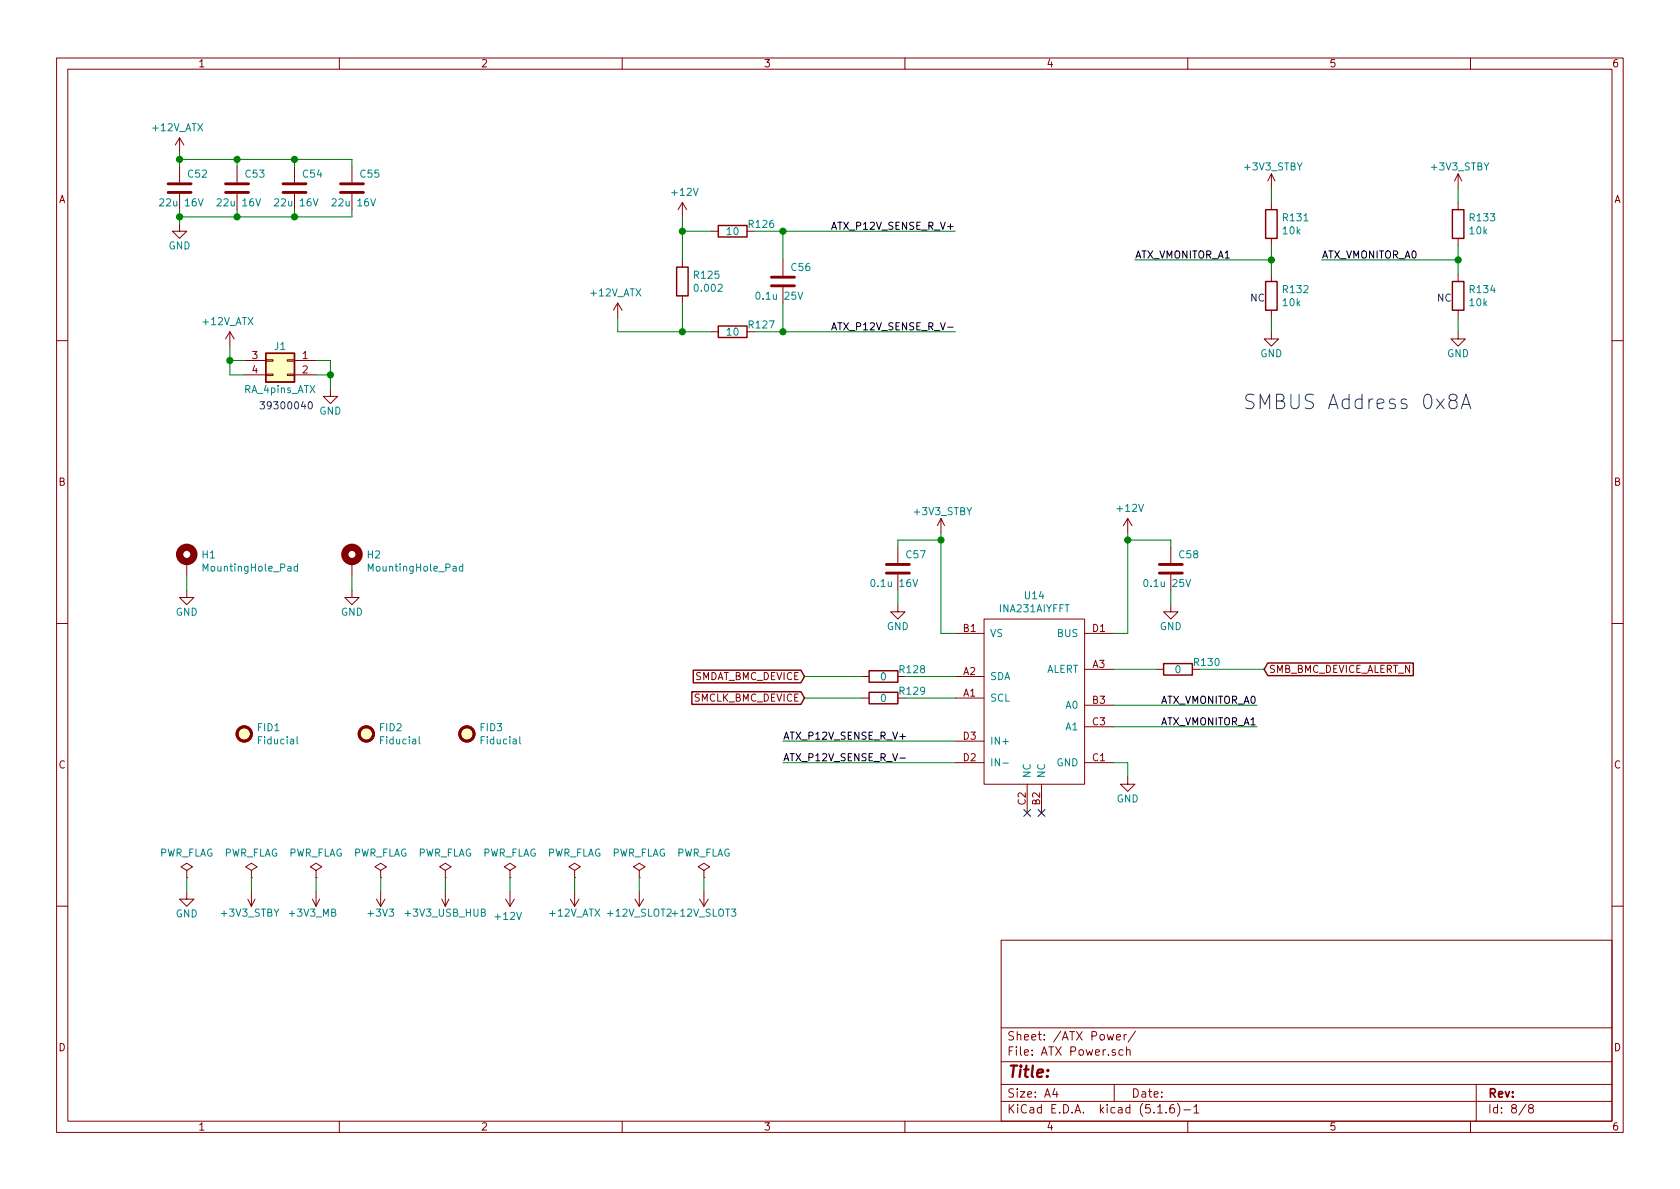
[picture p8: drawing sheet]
EESchema Schematic File Version 4
EELAYER 30 0
EELAYER END
$Descr A4 11693 8268
encoding utf-8
Sheet 8 8
Title ""
Date ""
Rev ""
Comp ""
Comment1 ""
Comment2 ""
Comment3 ""
Comment4 ""
$EndDescr
Text GLabel 8800 4650 2    50   Input ~ 0
SMB_BMC_DEVICE_ALERT_N
Wire Wire Line
	8800 4650 8350 4650
Wire Wire Line
	8050 4650 7750 4650
$Comp
L Device:C C58
U 1 1
P 8150 3950
F 0 "C58" H 8200 4050 50  0000 L CNN
F 1 "0.1u 25V" H 7950 3850 50  0000 L CNN
F 2 "Capacitors_SMD:C_0603" H 8188 3800 50  0001 C CNN
F 3 "~" H 8150 3950 50  0001 C CNN
	1    8150 3950
	1    0    0    -1  
$EndComp
Wire Wire Line
	8150 4100 8150 4200
$Comp
L power:GND #PWR0111
U 1 1
P 8150 4200
F 0 "#PWR0111" H 8150 3950 50  0001 C CNN
F 1 "GND" H 8150 4050 50  0000 C CNN
F 2 "" H 8150 4200 50  0001 C CNN
F 3 "" H 8150 4200 50  0001 C CNN
	1    8150 4200
	1    0    0    -1  
$EndComp
Wire Wire Line
	7750 4400 7850 4400
Wire Wire Line
	7850 4400 7850 3750
Wire Wire Line
	7850 3750 8150 3750
Wire Wire Line
	8150 3750 8150 3800
Connection ~ 7850 3750
Wire Wire Line
	7850 3750 7850 3700
Wire Wire Line
	7750 5300 7850 5300
Wire Wire Line
	7850 5300 7850 5400
$Comp
L power:GND #PWR0110
U 1 1
P 7850 5400
F 0 "#PWR0110" H 7850 5150 50  0001 C CNN
F 1 "GND" H 7850 5250 50  0000 C CNN
F 2 "" H 7850 5400 50  0001 C CNN
F 3 "" H 7850 5400 50  0001 C CNN
	1    7850 5400
	1    0    0    -1  
$EndComp
$Comp
L Device:C C57
U 1 1
P 6250 3950
F 0 "C57" H 6300 4050 50  0000 L CNN
F 1 "0.1u 16V" H 6050 3850 50  0000 L CNN
F 2 "Capacitors_SMD:C_0402" H 6288 3800 50  0001 C CNN
F 3 "~" H 6250 3950 50  0001 C CNN
	1    6250 3950
	1    0    0    -1  
$EndComp
Wire Wire Line
	6250 4100 6250 4200
$Comp
L power:GND #PWR?
U 1 1
P 6250 4200
AR Path="/6112E2C2/625D6409" Ref="#PWR?"  Part="1" 
AR Path="/625A1299/625D6409" Ref="#PWR0108"  Part="1" 
F 0 "#PWR0108" H 6250 3950 50  0001 C CNN
F 1 "GND" H 6250 4050 50  0000 C CNN
F 2 "" H 6250 4200 50  0001 C CNN
F 3 "" H 6250 4200 50  0001 C CNN
	1    6250 4200
	-1   0    0    -1  
$EndComp
Wire Wire Line
	6650 4400 6550 4400
Wire Wire Line
	6550 4400 6550 3750
Wire Wire Line
	6550 3750 6250 3750
Wire Wire Line
	6250 3750 6250 3800
Connection ~ 6550 3750
Wire Wire Line
	6550 3750 6550 3700
$Comp
L switch_leopard:+3V3_STBY #PWR0158
U 1 1
P 6550 3700
F 0 "#PWR0158" H 6550 3700 50  0001 C CNN
F 1 "+3V3_STBY" H 6350 3850 50  0000 L CNN
F 2 "" H 6550 3700 50  0001 C CNN
F 3 "" H 6550 3700 50  0001 C CNN
	1    6550 3700
	1    0    0    -1  
$EndComp
Wire Wire Line
	7750 4900 8750 4900
Text Label 8750 4900 2    50   ~ 0
ATX_VMONITOR_A0
Wire Wire Line
	7750 5050 8750 5050
Text Label 8750 5050 2    50   ~ 0
ATX_VMONITOR_A1
Text Label 7900 1800 0    50   ~ 0
ATX_VMONITOR_A1
Wire Wire Line
	7900 1800 8850 1800
Wire Wire Line
	8850 1800 8850 1700
Wire Wire Line
	8850 1800 8850 1900
Connection ~ 8850 1800
$Comp
L Device:R R131
U 1 1
P 8850 1550
F 0 "R131" H 8920 1596 50  0000 L CNN
F 1 "10k" H 8920 1505 50  0000 L CNN
F 2 "Resistors_SMD:R_0402" V 8780 1550 50  0001 C CNN
F 3 "~" H 8850 1550 50  0001 C CNN
	1    8850 1550
	1    0    0    -1  
$EndComp
$Comp
L Device:R R132
U 1 1
P 8850 2050
F 0 "R132" H 8920 2096 50  0000 L CNN
F 1 "10k" H 8920 2005 50  0000 L CNN
F 2 "Resistors_SMD:R_0402" V 8780 2050 50  0001 C CNN
F 3 "~" H 8850 2050 50  0001 C CNN
	1    8850 2050
	1    0    0    -1  
$EndComp
Wire Wire Line
	8850 2200 8850 2300
Wire Wire Line
	8850 1400 8850 1300
$Comp
L switch_leopard:+3V3_STBY #PWR0159
U 1 1
P 8850 1300
F 0 "#PWR0159" H 8850 1300 50  0001 C CNN
F 1 "+3V3_STBY" H 8650 1450 50  0000 L CNN
F 2 "" H 8850 1300 50  0001 C CNN
F 3 "" H 8850 1300 50  0001 C CNN
	1    8850 1300
	1    0    0    -1  
$EndComp
$Comp
L power:GND #PWR0112
U 1 1
P 8850 2300
F 0 "#PWR0112" H 8850 2050 50  0001 C CNN
F 1 "GND" H 8850 2150 50  0000 C CNN
F 2 "" H 8850 2300 50  0001 C CNN
F 3 "" H 8850 2300 50  0001 C CNN
	1    8850 2300
	1    0    0    -1  
$EndComp
Text Notes 8700 2100 0    50   ~ 0
NC
Text Label 9200 1800 0    50   ~ 0
ATX_VMONITOR_A0
Wire Wire Line
	9200 1800 10150 1800
Wire Wire Line
	10150 1800 10150 1700
Wire Wire Line
	10150 1800 10150 1900
Connection ~ 10150 1800
$Comp
L Device:R R133
U 1 1
P 10150 1550
F 0 "R133" H 10220 1596 50  0000 L CNN
F 1 "10k" H 10220 1505 50  0000 L CNN
F 2 "Resistors_SMD:R_0402" V 10080 1550 50  0001 C CNN
F 3 "~" H 10150 1550 50  0001 C CNN
	1    10150 1550
	1    0    0    -1  
$EndComp
$Comp
L Device:R R134
U 1 1
P 10150 2050
F 0 "R134" H 10220 2096 50  0000 L CNN
F 1 "10k" H 10220 2005 50  0000 L CNN
F 2 "Resistors_SMD:R_0402" V 10080 2050 50  0001 C CNN
F 3 "~" H 10150 2050 50  0001 C CNN
	1    10150 2050
	1    0    0    -1  
$EndComp
Wire Wire Line
	10150 2200 10150 2300
Wire Wire Line
	10150 1400 10150 1300
$Comp
L switch_leopard:+3V3_STBY #PWR0160
U 1 1
P 10150 1300
F 0 "#PWR0160" H 10150 1300 50  0001 C CNN
F 1 "+3V3_STBY" H 9950 1450 50  0000 L CNN
F 2 "" H 10150 1300 50  0001 C CNN
F 3 "" H 10150 1300 50  0001 C CNN
	1    10150 1300
	1    0    0    -1  
$EndComp
$Comp
L power:GND #PWR0113
U 1 1
P 10150 2300
F 0 "#PWR0113" H 10150 2050 50  0001 C CNN
F 1 "GND" H 10150 2150 50  0000 C CNN
F 2 "" H 10150 2300 50  0001 C CNN
F 3 "" H 10150 2300 50  0001 C CNN
	1    10150 2300
	1    0    0    -1  
$EndComp
Text Notes 10000 2100 0    50   ~ 0
NC
$Comp
L Device:R R130
U 1 1
P 8200 4650
F 0 "R130" V 8150 4850 50  0000 C CNN
F 1 "0" V 8200 4650 50  0000 C CNN
F 2 "Resistors_SMD:R_0402" V 8130 4650 50  0001 C CNN
F 3 "~" H 8200 4650 50  0001 C CNN
	1    8200 4650
	0    1    1    0   
$EndComp
$Comp
L Device:R R128
U 1 1
P 6150 4700
F 0 "R128" V 6100 4900 50  0000 C CNN
F 1 "0" V 6150 4700 50  0000 C CNN
F 2 "Resistors_SMD:R_0402" V 6080 4700 50  0001 C CNN
F 3 "~" H 6150 4700 50  0001 C CNN
	1    6150 4700
	0    1    1    0   
$EndComp
$Comp
L Device:R R129
U 1 1
P 6150 4850
F 0 "R129" V 6100 5050 50  0000 C CNN
F 1 "0" V 6150 4850 50  0000 C CNN
F 2 "Resistors_SMD:R_0402" V 6080 4850 50  0001 C CNN
F 3 "~" H 6150 4850 50  0001 C CNN
	1    6150 4850
	0    1    1    0   
$EndComp
Wire Wire Line
	6300 4700 6650 4700
Wire Wire Line
	6300 4850 6650 4850
Text GLabel 5600 4850 0    50   Input ~ 0
SMCLK_BMC_DEVICE
Wire Wire Line
	5600 4850 6000 4850
Text GLabel 5600 4700 0    50   Input ~ 0
SMDAT_BMC_DEVICE
Wire Wire Line
	5600 4700 6000 4700
Wire Wire Line
	4750 1500 4750 1600
Wire Wire Line
	4750 1600 4950 1600
Connection ~ 4750 1600
$Comp
L Device:R R126
U 1 1
P 5100 1600
F 0 "R126" V 5050 1800 50  0000 C CNN
F 1 "10" V 5100 1600 50  0000 C CNN
F 2 "Resistors_SMD:R_0402" V 5030 1600 50  0001 C CNN
F 3 "~" H 5100 1600 50  0001 C CNN
	1    5100 1600
	0    1    1    0   
$EndComp
Wire Wire Line
	5250 1600 5450 1600
Wire Wire Line
	5450 1600 5450 1800
Wire Wire Line
	4750 1600 4750 1800
$Comp
L Device:R R125
U 1 1
P 4750 1950
F 0 "R125" H 4820 1996 50  0000 L CNN
F 1 "0.002" H 4820 1905 50  0000 L CNN
F 2 "Resistors_SMD:R_1206" V 4680 1950 50  0001 C CNN
F 3 "~" H 4750 1950 50  0001 C CNN
	1    4750 1950
	1    0    0    -1  
$EndComp
$Comp
L Device:C C?
U 1 1
P 5450 1950
AR Path="/6112E2C2/625D648F" Ref="C?"  Part="1" 
AR Path="/625A1299/625D648F" Ref="C56"  Part="1" 
F 0 "C56" H 5500 2050 50  0000 L CNN
F 1 "0.1u 25V" H 5250 1850 50  0000 L CNN
F 2 "Capacitors_SMD:C_0603" H 5488 1800 50  0001 C CNN
F 3 "~" H 5450 1950 50  0001 C CNN
	1    5450 1950
	1    0    0    -1  
$EndComp
Wire Wire Line
	5450 1600 6650 1600
Connection ~ 5450 1600
Wire Wire Line
	4750 2100 4750 2300
Wire Wire Line
	5450 2300 5450 2100
Wire Wire Line
	4750 2300 4950 2300
$Comp
L Device:R R127
U 1 1
P 5100 2300
F 0 "R127" V 5050 2500 50  0000 C CNN
F 1 "10" V 5100 2300 50  0000 C CNN
F 2 "Resistors_SMD:R_0402" V 5030 2300 50  0001 C CNN
F 3 "~" H 5100 2300 50  0001 C CNN
	1    5100 2300
	0    1    1    0   
$EndComp
Wire Wire Line
	5250 2300 5450 2300
Wire Wire Line
	4750 2300 4300 2300
Wire Wire Line
	4300 2300 4300 2200
Connection ~ 4750 2300
Wire Wire Line
	5450 2300 6650 2300
Connection ~ 5450 2300
Text Label 6650 1600 2    50   ~ 0
ATX_P12V_SENSE_R_V+
Text Label 6650 2300 2    50   ~ 0
ATX_P12V_SENSE_R_V-
Text Label 5450 5300 0    50   ~ 0
ATX_P12V_SENSE_R_V-
Text Label 5450 5150 0    50   ~ 0
ATX_P12V_SENSE_R_V+
Wire Wire Line
	5450 5150 6650 5150
Wire Wire Line
	6650 5300 5450 5300
Text Notes 8650 2850 0    100  ~ 0
SMBUS Address 0x8A
$Comp
L Device:C C?
U 1 1
P 1250 1300
AR Path="/6112E2C2/625E1DF6" Ref="C?"  Part="1" 
AR Path="/625A1299/625E1DF6" Ref="C52"  Part="1" 
F 0 "C52" H 1300 1400 50  0000 L CNN
F 1 "22u 16V" H 1100 1200 50  0000 L CNN
F 2 "Capacitors_SMD:C_0805" H 1288 1150 50  0001 C CNN
F 3 "~" H 1250 1300 50  0001 C CNN
	1    1250 1300
	1    0    0    -1  
$EndComp
$Comp
L Device:C C?
U 1 1
P 1650 1300
AR Path="/6112E2C2/625E28E1" Ref="C?"  Part="1" 
AR Path="/625A1299/625E28E1" Ref="C53"  Part="1" 
F 0 "C53" H 1700 1400 50  0000 L CNN
F 1 "22u 16V" H 1500 1200 50  0000 L CNN
F 2 "Capacitors_SMD:C_0805" H 1688 1150 50  0001 C CNN
F 3 "~" H 1650 1300 50  0001 C CNN
	1    1650 1300
	1    0    0    -1  
$EndComp
$Comp
L Device:C C?
U 1 1
P 2050 1300
AR Path="/6112E2C2/625E31E6" Ref="C?"  Part="1" 
AR Path="/625A1299/625E31E6" Ref="C54"  Part="1" 
F 0 "C54" H 2100 1400 50  0000 L CNN
F 1 "22u 16V" H 1900 1200 50  0000 L CNN
F 2 "Capacitors_SMD:C_0805" H 2088 1150 50  0001 C CNN
F 3 "~" H 2050 1300 50  0001 C CNN
	1    2050 1300
	1    0    0    -1  
$EndComp
$Comp
L Device:C C?
U 1 1
P 2450 1300
AR Path="/6112E2C2/625E376A" Ref="C?"  Part="1" 
AR Path="/625A1299/625E376A" Ref="C55"  Part="1" 
F 0 "C55" H 2500 1400 50  0000 L CNN
F 1 "22u 16V" H 2300 1200 50  0000 L CNN
F 2 "Capacitors_SMD:C_0805" H 2488 1150 50  0001 C CNN
F 3 "~" H 2450 1300 50  0001 C CNN
	1    2450 1300
	1    0    0    -1  
$EndComp
Wire Wire Line
	1250 1150 1250 1100
Wire Wire Line
	1250 1100 1650 1100
Wire Wire Line
	2450 1100 2450 1150
Wire Wire Line
	2050 1150 2050 1100
Connection ~ 2050 1100
Wire Wire Line
	2050 1100 2450 1100
Wire Wire Line
	1650 1150 1650 1100
Connection ~ 1650 1100
Wire Wire Line
	1650 1100 2050 1100
Wire Wire Line
	1250 1100 1250 1050
Connection ~ 1250 1100
Wire Wire Line
	1250 1450 1250 1500
Wire Wire Line
	1250 1500 1650 1500
Wire Wire Line
	2450 1500 2450 1450
Wire Wire Line
	2050 1450 2050 1500
Connection ~ 2050 1500
Wire Wire Line
	2050 1500 2450 1500
Wire Wire Line
	1650 1450 1650 1500
Connection ~ 1650 1500
Wire Wire Line
	1650 1500 2050 1500
Wire Wire Line
	1250 1500 1250 1550
Connection ~ 1250 1500
$Comp
L power:GND #PWR?
U 1 1
P 1250 1550
AR Path="/6112E2C2/625ECDAB" Ref="#PWR?"  Part="1" 
AR Path="/625A1299/625ECDAB" Ref="#PWR0101"  Part="1" 
F 0 "#PWR0101" H 1250 1300 50  0001 C CNN
F 1 "GND" H 1250 1400 50  0000 C CNN
F 2 "" H 1250 1550 50  0001 C CNN
F 3 "" H 1250 1550 50  0001 C CNN
	1    1250 1550
	-1   0    0    -1  
$EndComp
$Comp
L Mechanical:MountingHole_Pad H1
U 1 1
P 1300 3900
F 0 "H1" H 1400 3949 50  0000 L CNN
F 1 "MountingHole_Pad" H 1400 3858 50  0000 L CNN
F 2 "Mounting_Holes:MountingHole_3.2mm_M3_Pad" H 1300 3900 50  0001 C CNN
F 3 "~" H 1300 3900 50  0001 C CNN
	1    1300 3900
	1    0    0    -1  
$EndComp
Wire Wire Line
	1300 4000 1300 4100
$Comp
L power:GND #PWR?
U 1 1
P 1300 4100
AR Path="/6112E2C2/625FE40F" Ref="#PWR?"  Part="1" 
AR Path="/625A1299/625FE40F" Ref="#PWR0102"  Part="1" 
F 0 "#PWR0102" H 1300 3850 50  0001 C CNN
F 1 "GND" H 1300 3950 50  0000 C CNN
F 2 "" H 1300 4100 50  0001 C CNN
F 3 "" H 1300 4100 50  0001 C CNN
	1    1300 4100
	-1   0    0    -1  
$EndComp
$Comp
L Mechanical:MountingHole_Pad H2
U 1 1
P 2450 3900
F 0 "H2" H 2550 3949 50  0000 L CNN
F 1 "MountingHole_Pad" H 2550 3858 50  0000 L CNN
F 2 "Mounting_Holes:MountingHole_3.2mm_M3_Pad" H 2450 3900 50  0001 C CNN
F 3 "~" H 2450 3900 50  0001 C CNN
	1    2450 3900
	1    0    0    -1  
$EndComp
Wire Wire Line
	2450 4000 2450 4100
$Comp
L power:GND #PWR?
U 1 1
P 2450 4100
AR Path="/6112E2C2/626006D3" Ref="#PWR?"  Part="1" 
AR Path="/625A1299/626006D3" Ref="#PWR0105"  Part="1" 
F 0 "#PWR0105" H 2450 3850 50  0001 C CNN
F 1 "GND" H 2450 3950 50  0000 C CNN
F 2 "" H 2450 4100 50  0001 C CNN
F 3 "" H 2450 4100 50  0001 C CNN
	1    2450 4100
	-1   0    0    -1  
$EndComp
$Comp
L Connector_Generic:Conn_02x02_Top_Bottom J1
U 1 1
P 2000 2500
F 0 "J1" H 2050 2600 50  0000 C CNN
F 1 "RA_4pins_ATX" H 2050 2300 50  0000 C CNN
F 2 "Switch PCIe:Conn_02x02_RA_4.2mm_MiniFitJr" H 2000 2500 50  0001 C CNN
F 3 "~" H 2000 2500 50  0001 C CNN
	1    2000 2500
	-1   0    0    -1  
$EndComp
Wire Wire Line
	2200 2500 2300 2500
Wire Wire Line
	2300 2500 2300 2600
Wire Wire Line
	2200 2600 2300 2600
Connection ~ 2300 2600
Wire Wire Line
	2300 2600 2300 2700
Wire Wire Line
	1700 2600 1600 2600
Wire Wire Line
	1600 2600 1600 2500
Wire Wire Line
	1700 2500 1600 2500
Connection ~ 1600 2500
Wire Wire Line
	1600 2500 1600 2400
$Comp
L power:GND #PWR?
U 1 1
P 2300 2700
AR Path="/6112E2C2/626108E9" Ref="#PWR?"  Part="1" 
AR Path="/625A1299/626108E9" Ref="#PWR0104"  Part="1" 
F 0 "#PWR0104" H 2300 2450 50  0001 C CNN
F 1 "GND" H 2300 2550 50  0000 C CNN
F 2 "" H 2300 2700 50  0001 C CNN
F 3 "" H 2300 2700 50  0001 C CNN
	1    2300 2700
	-1   0    0    -1  
$EndComp
$Comp
L power:PWR_FLAG #FLG0101
U 1 1
P 1300 6100
F 0 "#FLG0101" H 1300 6175 50  0001 C CNN
F 1 "PWR_FLAG" H 1300 6273 50  0000 C CNN
F 2 "" H 1300 6100 50  0001 C CNN
F 3 "~" H 1300 6100 50  0001 C CNN
	1    1300 6100
	1    0    0    -1  
$EndComp
Wire Wire Line
	1300 6100 1300 6200
$Comp
L power:GND #PWR?
U 1 1
P 1300 6200
AR Path="/6112E2C2/61249AAA" Ref="#PWR?"  Part="1" 
AR Path="/625A1299/61249AAA" Ref="#PWR0114"  Part="1" 
F 0 "#PWR0114" H 1300 5950 50  0001 C CNN
F 1 "GND" H 1300 6050 50  0000 C CNN
F 2 "" H 1300 6200 50  0001 C CNN
F 3 "" H 1300 6200 50  0001 C CNN
	1    1300 6200
	-1   0    0    -1  
$EndComp
$Comp
L power:PWR_FLAG #FLG0102
U 1 1
P 1750 6100
F 0 "#FLG0102" H 1750 6175 50  0001 C CNN
F 1 "PWR_FLAG" H 1750 6273 50  0000 C CNN
F 2 "" H 1750 6100 50  0001 C CNN
F 3 "~" H 1750 6100 50  0001 C CNN
	1    1750 6100
	1    0    0    -1  
$EndComp
Wire Wire Line
	1750 6100 1750 6200
$Comp
L switch_leopard:+3V3_STBY #PWR0115
U 1 1
P 1750 6200
F 0 "#PWR0115" H 1750 6200 50  0001 C CNN
F 1 "+3V3_STBY" H 1550 6350 50  0000 L CNN
F 2 "" H 1750 6200 50  0001 C CNN
F 3 "" H 1750 6200 50  0001 C CNN
	1    1750 6200
	-1   0    0    1   
$EndComp
Wire Wire Line
	3550 6100 3550 6200
$Comp
L power:PWR_FLAG #FLG0104
U 1 1
P 4000 6100
F 0 "#FLG0104" H 4000 6175 50  0001 C CNN
F 1 "PWR_FLAG" H 4000 6273 50  0000 C CNN
F 2 "" H 4000 6100 50  0001 C CNN
F 3 "~" H 4000 6100 50  0001 C CNN
	1    4000 6100
	1    0    0    -1  
$EndComp
Wire Wire Line
	4000 6100 4000 6200
$Comp
L power:PWR_FLAG #FLG0105
U 1 1
P 2200 6100
F 0 "#FLG0105" H 2200 6175 50  0001 C CNN
F 1 "PWR_FLAG" H 2200 6273 50  0000 C CNN
F 2 "" H 2200 6100 50  0001 C CNN
F 3 "~" H 2200 6100 50  0001 C CNN
	1    2200 6100
	1    0    0    -1  
$EndComp
Wire Wire Line
	2200 6100 2200 6200
$Comp
L switch_leopard:+3V3_MB #PWR0118
U 1 1
P 2200 6200
F 0 "#PWR0118" H 2200 6175 50  0001 C CNN
F 1 "+3V3_MB" H 2400 6350 50  0000 R CNN
F 2 "" H 2200 6200 50  0001 C CNN
F 3 "" H 2200 6200 50  0001 C CNN
	1    2200 6200
	-1   0    0    1   
$EndComp
$Comp
L power:PWR_FLAG #FLG0106
U 1 1
P 2650 6100
F 0 "#FLG0106" H 2650 6175 50  0001 C CNN
F 1 "PWR_FLAG" H 2650 6273 50  0000 C CNN
F 2 "" H 2650 6100 50  0001 C CNN
F 3 "~" H 2650 6100 50  0001 C CNN
	1    2650 6100
	1    0    0    -1  
$EndComp
Wire Wire Line
	2650 6100 2650 6200
Wire Wire Line
	3100 6100 3100 6200
$Comp
L power:+3V3 #PWR0119
U 1 1
P 2650 6200
F 0 "#PWR0119" H 2650 6050 50  0001 C CNN
F 1 "+3V3" H 2650 6350 50  0000 C CNN
F 2 "" H 2650 6200 50  0001 C CNN
F 3 "" H 2650 6200 50  0001 C CNN
	1    2650 6200
	-1   0    0    1   
$EndComp
$Comp
L switch_leopard:+3V3_USB_HUB #PWR0120
U 1 1
P 3100 6200
F 0 "#PWR0120" H 3100 6100 50  0001 C CNN
F 1 "+3V3_USB_HUB" H 3100 6350 50  0000 C CNN
F 2 "" H 3100 6200 50  0001 C CNN
F 3 "" H 3100 6200 50  0001 C CNN
	1    3100 6200
	-1   0    0    1   
$EndComp
$Comp
L power:PWR_FLAG #FLG0107
U 1 1
P 3100 6100
F 0 "#FLG0107" H 3100 6175 50  0001 C CNN
F 1 "PWR_FLAG" H 3100 6273 50  0000 C CNN
F 2 "" H 3100 6100 50  0001 C CNN
F 3 "~" H 3100 6100 50  0001 C CNN
	1    3100 6100
	1    0    0    -1  
$EndComp
$Comp
L switch_leopard:+12V_ATX #PWR0103
U 1 1
P 4000 6200
F 0 "#PWR0103" H 4000 6100 50  0001 C CNN
F 1 "+12V_ATX" H 4000 6350 50  0000 C CNN
F 2 "" H 4000 6200 50  0001 C CNN
F 3 "" H 4000 6200 50  0001 C CNN
	1    4000 6200
	-1   0    0    1   
$EndComp
$Comp
L switch_leopard:+12V_ATX #PWR0106
U 1 1
P 4300 2200
F 0 "#PWR0106" H 4300 2100 50  0001 C CNN
F 1 "+12V_ATX" H 4285 2373 50  0000 C CNN
F 2 "" H 4300 2200 50  0001 C CNN
F 3 "" H 4300 2200 50  0001 C CNN
	1    4300 2200
	1    0    0    -1  
$EndComp
$Comp
L switch_leopard:+12V_ATX #PWR0117
U 1 1
P 1600 2400
F 0 "#PWR0117" H 1600 2300 50  0001 C CNN
F 1 "+12V_ATX" H 1585 2573 50  0000 C CNN
F 2 "" H 1600 2400 50  0001 C CNN
F 3 "" H 1600 2400 50  0001 C CNN
	1    1600 2400
	1    0    0    -1  
$EndComp
$Comp
L switch_leopard:+12V_ATX #PWR0161
U 1 1
P 1250 1050
F 0 "#PWR0161" H 1250 950 50  0001 C CNN
F 1 "+12V_ATX" H 1235 1223 50  0000 C CNN
F 2 "" H 1250 1050 50  0001 C CNN
F 3 "" H 1250 1050 50  0001 C CNN
	1    1250 1050
	1    0    0    -1  
$EndComp
Text Notes 1800 2850 0    50   ~ 0
39300040
$Comp
L Mechanical:Fiducial FID1
U 1 1
P 1700 5100
F 0 "FID1" H 1785 5146 50  0000 L CNN
F 1 "Fiducial" H 1785 5055 50  0000 L CNN
F 2 "Fiducials:Fiducial_0.5mm_Dia_1mm_Outer" H 1700 5100 50  0001 C CNN
F 3 "~" H 1700 5100 50  0001 C CNN
	1    1700 5100
	1    0    0    -1  
$EndComp
$Comp
L Mechanical:Fiducial FID2
U 1 1
P 2550 5100
F 0 "FID2" H 2635 5146 50  0000 L CNN
F 1 "Fiducial" H 2635 5055 50  0000 L CNN
F 2 "Fiducials:Fiducial_0.5mm_Dia_1mm_Outer" H 2550 5100 50  0001 C CNN
F 3 "~" H 2550 5100 50  0001 C CNN
	1    2550 5100
	1    0    0    -1  
$EndComp
$Comp
L Mechanical:Fiducial FID3
U 1 1
P 3250 5100
F 0 "FID3" H 3335 5146 50  0000 L CNN
F 1 "Fiducial" H 3335 5055 50  0000 L CNN
F 2 "Fiducials:Fiducial_0.5mm_Dia_1mm_Outer" H 3250 5100 50  0001 C CNN
F 3 "~" H 3250 5100 50  0001 C CNN
	1    3250 5100
	1    0    0    -1  
$EndComp
Wire Wire Line
	4450 6100 4450 6200
$Comp
L power:PWR_FLAG #FLG02
U 1 1
P 4900 6100
F 0 "#FLG02" H 4900 6175 50  0001 C CNN
F 1 "PWR_FLAG" H 4900 6273 50  0000 C CNN
F 2 "" H 4900 6100 50  0001 C CNN
F 3 "~" H 4900 6100 50  0001 C CNN
	1    4900 6100
	1    0    0    -1  
$EndComp
$Comp
L power:PWR_FLAG #FLG01
U 1 1
P 4450 6100
F 0 "#FLG01" H 4450 6175 50  0001 C CNN
F 1 "PWR_FLAG" H 4450 6273 50  0000 C CNN
F 2 "" H 4450 6100 50  0001 C CNN
F 3 "~" H 4450 6100 50  0001 C CNN
	1    4450 6100
	1    0    0    -1  
$EndComp
$Comp
L switch_leopard:+12V_SLOT3 #PWR0163
U 1 1
P 4900 6200
F 0 "#PWR0163" H 4900 6100 50  0001 C CNN
F 1 "+12V_SLOT3" H 4900 6350 50  0000 C CNN
F 2 "" H 4900 6200 50  0001 C CNN
F 3 "" H 4900 6200 50  0001 C CNN
	1    4900 6200
	-1   0    0    1   
$EndComp
Wire Wire Line
	4900 6200 4900 6100
$Comp
L switch_leopard:+12V_SLOT2 #PWR0171
U 1 1
P 4450 6200
F 0 "#PWR0171" H 4450 6100 50  0001 C CNN
F 1 "+12V_SLOT2" H 4450 6350 50  0000 C CNN
F 2 "" H 4450 6200 50  0001 C CNN
F 3 "" H 4450 6200 50  0001 C CNN
	1    4450 6200
	-1   0    0    1   
$EndComp
$Comp
L power:PWR_FLAG #FLG0103
U 1 1
P 3550 6100
F 0 "#FLG0103" H 3550 6175 50  0001 C CNN
F 1 "PWR_FLAG" H 3550 6273 50  0000 C CNN
F 2 "" H 3550 6100 50  0001 C CNN
F 3 "~" H 3550 6100 50  0001 C CNN
	1    3550 6100
	1    0    0    -1  
$EndComp
$Comp
L power:+12V #PWR0176
U 1 1
P 3550 6200
F 0 "#PWR0176" H 3550 6050 50  0001 C CNN
F 1 "+12V" H 3565 6373 50  0000 C CNN
F 2 "" H 3550 6200 50  0001 C CNN
F 3 "" H 3550 6200 50  0001 C CNN
	1    3550 6200
	-1   0    0    1   
$EndComp
$Comp
L power:+12V #PWR0177
U 1 1
P 7850 3700
F 0 "#PWR0177" H 7850 3550 50  0001 C CNN
F 1 "+12V" H 7865 3873 50  0000 C CNN
F 2 "" H 7850 3700 50  0001 C CNN
F 3 "" H 7850 3700 50  0001 C CNN
	1    7850 3700
	1    0    0    -1  
$EndComp
$Comp
L power:+12V #PWR0178
U 1 1
P 4750 1500
F 0 "#PWR0178" H 4750 1350 50  0001 C CNN
F 1 "+12V" H 4765 1673 50  0000 C CNN
F 2 "" H 4750 1500 50  0001 C CNN
F 3 "" H 4750 1500 50  0001 C CNN
	1    4750 1500
	1    0    0    -1  
$EndComp
NoConn ~ 7150 5650
NoConn ~ 7250 5650
$Comp
L switch_leopard:INA231 U14
U 1 1
P 7200 4800
F 0 "U14" H 7200 5465 50  0000 C CNN
F 1 "INA231AIYFFT" H 7200 5374 50  0000 C CNN
F 2 "Switch PCIe:DSBGA-12_1.65x1.39mm_Pitch0.4mm" H 7200 4800 50  0001 C CNN
F 3 "" H 7200 4800 50  0001 C CNN
	1    7200 4800
	1    0    0    -1  
$EndComp
$EndSCHEMATC
